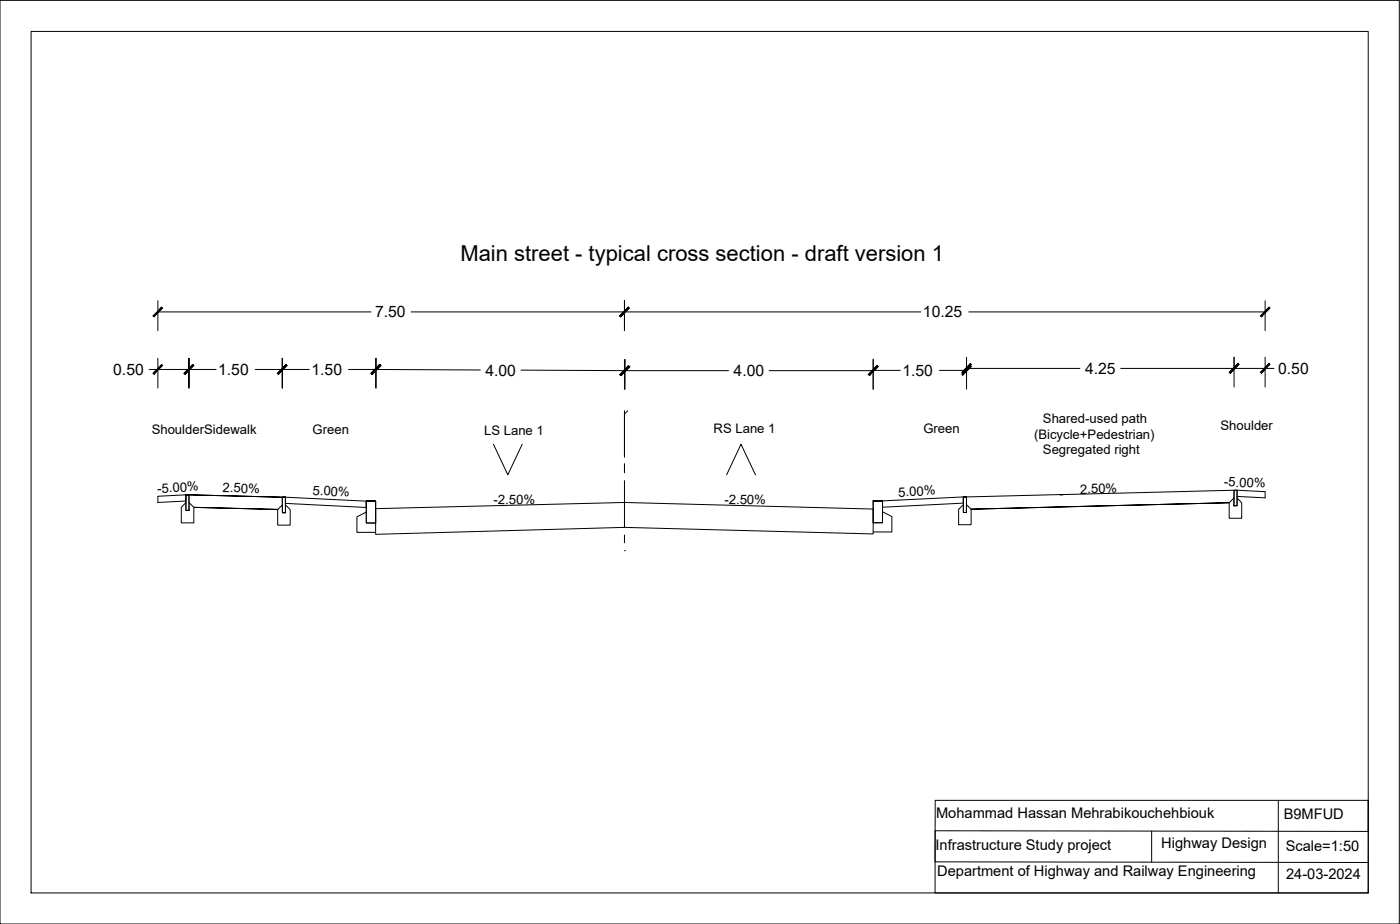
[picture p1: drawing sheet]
<svg xmlns="http://www.w3.org/2000/svg" width="450mm" height="297mm" viewBox="0 0 450 297" stroke-linecap="round" stroke-linejoin="round" font-family="sans-serif">
<!-- layer: PDF3_PDF_0 -->
<path d="M200.8 132v15M201.8 132.1l-1 1M158.7 142.8l4.6 9.8 4.6-9.8M200.8 149v3M200.8 154.5v15M233.6 152.6l4.7-9.8 4.6 9.8M200.8 177h.1M200.8 172v2.5" fill="none" stroke="#000" stroke-width=".32"/>
<!-- layer: PDF3_PDF_C-ROAD-SECT-N -->
<path d="M59.8 159.1l32 .7zM340.8 159h1M396.8 157.6l-87 2.2h1M120.8 161.1h-3h3M280.8 161h3h-3" fill="none" stroke="#000" stroke-width=".32"/>
<!-- layer: PDF3_PDF_C-ROAD-CORR -->
<path d="M59.8 159.1h.9h-.9M90.8 159.8h1h-1M310.8 159.8h-1h1M341.8 159h-1h1M117.8 161.1h3h-3M283.8 161h-3h3" fill="none" stroke="#000" stroke-width=".32"/>
<!-- layer: PDF3_PDF_C-ROAD-LINK -->
<g fill="none" stroke="#000" stroke-width=".32">
<path d="M59.8 159.1h.9l.1 5h-1zM59.8 159.1v2l-9 .4M90.8 159.8h1v5h-1zM91.8 159.8l26 1.3v2l-26-1.3zM309.8 159.8h1l-.1 4.9h-.9zM396.8 157.6h1v5h-1.1zM397.8 157.6l9 .5M59.8 161.6l-1.5 1.5v5h4v-5l-1.5-1.5M89.3 163.8l-27-.7 27 .7M90.8 162.3l-1.5 1.5v5h4v-5l-1.5-1.5M117.8 161.1h3v7h-3zM117.8 164.6l-3 1.5v5h6"/>
<path d="M280.8 161h3v7h-3zM283.8 161l26-1.2v1.9l-26 1.4zM283.8 164.5l3 1.6v4.9h-6M309.8 162.2l-1.6 1.5v5h4.1v-5l-1.5-1.5M312.2 163.7l27-.7-27 .7M339.2 163l56-1.4-56 1.4M396.7 160.1l-1.5 1.5v5h4v-5l-1.4-1.5"/>
</g>
<!-- layer: PDF3_0 -->
<g fill="none" stroke="#000" stroke-width=".32">
<path d="M50.8 96.7v9.6M200.8 96.7v9.6v-9.6M406.8 96.7v9.6M48 118.8h21.5M50.8 115.2v9.5M50.8 100.3h68.5M60.7 115.2v9.5v-9.5M82 118.8h17.4M90.8 115.2v9.5v-9.5M112.1 118.8h8.7M120.8 115.2v9.5M121 115.2l-.1 9.5"/>
<path d="M121 118.8l33.4 .1M132.2 100.3h163.9M167.5 119l33.5 .2M200.8 115.6v9.6M200.8 119.2h33.4M201 115.6v9.6M247.3 119.2h33.5M280.8 115.5v9.7M280.8 119.1h8.7M302 119.1h8.8M310.8 114.8v3.6h36.4M310.8 115.5v9.6"/>
<path d="M311.5 100.3h95.3M360.3 118.4h36.5v-3.6v9.6M396.8 118.4h12.8M406.8 114.8v9.6M59.8 159.1l-9 .4v2M406.8 158.1v1.9l-9-.4M120.8 163.5l80-2 80 2.1v8l-80.2-2.1M120.8 163.8v8l80.2-2.3M300.7 257.3h139.3l-.1 29.7h-139.2zM411 257.4v29.6M439.9 257.3v10l-139.2-.2v10l139.3 .2M370.3 267.2v9.9"/>
</g>
<g fill="#000" stroke="#000" stroke-width=".32">
<path d="M52 98.7l-2.5 3.1 2.8-2.8zM52 98.7l-2.5 3.1-.3-.3z"/>
<path d="M202 98.7l-2.5 3.1 2.8-2.8zM202 98.7l-2.5 3.1-.3-.3z"/>
<path d="M52 117.2l-2.5 3.1 2.8-2.8zM52 117.2l-2.5 3.1-.3-.3z"/>
<path d="M62 117.2l-2.5 3.1 2.8-2.8zM59.2 120l2.8-2.8-2.5 3.1z"/>
<path d="M92 117.2l-2.5 3.1 2.8-2.8zM92 117.2l-2.5 3.1-.3-.3z"/>
<path d="M122.3 117.2l-2.6 3.1 2.9-2.8zM119.4 120l2.9-2.8-2.6 3.1z"/>
<path d="M202 98.7l-2.8 2.8 .3 .3zM202 98.7l.3 .3-2.8 2.8z"/>
<path d="M202 117.6l-2.5 3.1 2.8-2.8zM202 117.6l-2.5 3.1-.3-.3z"/>
<path d="M282 117.5l-2.5 3.1 2.8-2.8zM282 117.5l-2.5 3.1-.3-.3z"/>
<path d="M312 116.9l-2.5 3.1 2.8-2.8zM312 116.9l-2.5 3.1-.3-.3z"/>
<path d="M398.1 116.9l-2.8 2.8 .3 .3zM398.1 116.9l.3 .3-2.8 2.8z"/>
<path d="M398.1 116.9l-2.5 3.1 2.8-2.8zM398.1 116.9l-2.5 3.1-.3-.3z"/>
<path d="M405.3 101.5l.3 .3 2.5-3.1zM408.1 98.7l.2 .3-2.7 2.8z"/>
<path d="M405.3 119.7l.3 .3 2.5-3.1zM408.1 116.9l.2 .3-2.7 2.8z"/>
<path d="M62 117.2l-2.8 2.8 .3 .3zM62 117.2l.3 .3-2.8 2.8z"/>
<path d="M89.2 120l.3 .3 2.5-3.1zM92 117.2l.3 .3-2.8 2.8z"/>
<path d="M119.2 120l.3 .3 2.5-3.1zM122 117.2l.3 .3-2.8 2.8z"/>
<path d="M199.4 120.4l.3 .3 2.5-3.1zM202.2 117.6l.3 .3-2.8 2.8z"/>
<path d="M279.2 120.4l.3 .3 2.5-3.1zM282 117.6l.3 .3-2.8 2.8z"/>
<path d="M309.2 120.3l.3 .3 2.5-3.1zM312 117.5l.3 .3-2.8 2.8z"/>
</g>
<!-- layer: 0 -->
<path d="M0 .1h449.9v296.9h-449.9zM10 10.1h429.9v276.9h-429.9z" fill="none" stroke="#000" stroke-width=".32"/>
<text font-size="7.1" x="148" y="83.8">Main street - typical cross section - draft version 1</text>
<g font-size="5.1">
<text x="120.6" y="102.1">7.50</text>
<text x="296.8" y="102.1">10.25</text>
<text x="36.4" y="120.5">0.50</text>
<text x="70.1" y="120.5">1.50</text>
<text x="100.2" y="120.5">1.50</text>
<text x="156.1" y="120.7">4.00</text>
<text x="235.9" y="120.9">4.00</text>
<text x="290.2" y="120.8">1.50</text>
<text x="348.9" y="120.2">4.25</text>
<text x="411" y="120.2">0.50</text>
</g>
<g font-size="4.7">
<text x="301" y="263">Mohammad Hassan Mehrabikouchehbiouk</text>
<text x="412.7" y="263.3">B9MFUD</text>
<text x="300.8" y="273.2">Infrastructure Study project</text>
<text x="373.4" y="272.7">Highway Design</text>
<text x="413.4" y="273.6">Scale=1:50</text>
<text x="301.3" y="281.6">Department of Highway and Railway Engineering</text>
<text x="413.5" y="282.6">24-03-2024</text>
</g>
<g font-size="4.2">
<text x="335.3" y="136">Shared-used path</text>
<text x="48.8" y="139.6">ShoulderSidewalk</text>
<text x="100.5" y="139.6">Green</text>
<text x="155.7" y="140">LS Lane 1</text>
<text x="229.4" y="139.3">RS Lane 1</text>
<text x="296.9" y="139.1">Green</text>
<text x="332.5" y="141">(Bicycle+Pedestrian)</text>
<text x="392.4" y="138.1">Shoulder</text>
<text x="335.3" y="146.1">Segregated right</text>
<text x="50.6" y="158.4" transform="rotate(-3 50.6 158.4)">-5.00%</text>
<text x="71.6" y="158.2" transform="rotate(1 71.6 158.2)">2.50%</text>
<text x="100.5" y="159.1" transform="rotate(3 100.5 159.1)">5.00%</text>
<text x="158.7" y="161.9" transform="rotate(1 158.7 161.9)">-2.50%</text>
<text x="232.9" y="161.9" transform="rotate(1 232.9 161.9)">-2.50%</text>
<text x="288.9" y="159.6" transform="rotate(-3 288.9 159.6)">5.00%</text>
<text x="347.3" y="158.7" transform="rotate(-1 347.3 158.7)">2.50%</text>
<text x="393.5" y="156.2" transform="rotate(3 393.5 156.2)">-5.00%</text>
</g>
</svg>
